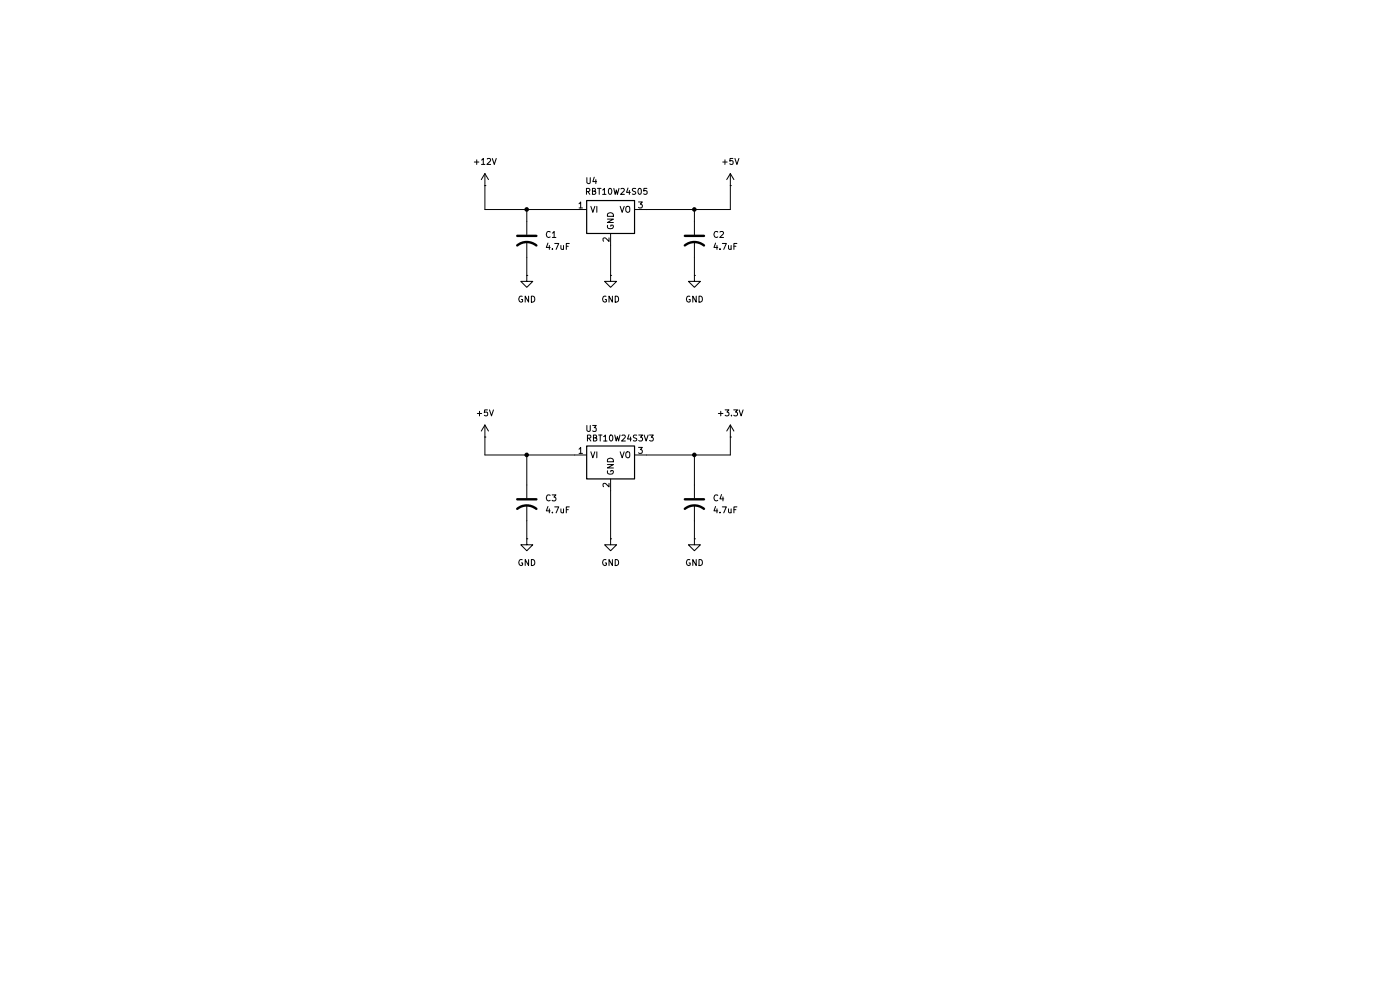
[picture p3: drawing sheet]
(kicad_sch
 (version 20250114)
 (generator "eeschema")
 (generator_version "9.0")
 (paper "A4")
 (lib_symbols
  (symbol "Device:C_US"
   (pin_numbers (hide yes))
   (pin_names
    (offset 0.254) (hide yes)) (exclude_from_sim no) (in_bom yes) (on_board yes)
   (property "Reference" "C" (at 0.635 2.54 0) (effects (font (size 1.27 1.27)) (justify left)))
   (property "Value" "C_US" (at 0.635 -2.54 0) (effects (font (size 1.27 1.27)) (justify left)))
   (property "Footprint" "" (at 0 0 0) (effects (font (size 1.27 1.27)) (hide yes)))
   (property "Datasheet" "" (at 0 0 0) (effects (font (size 1.27 1.27)) (hide yes)))
   (property "Description" "capacitor, US symbol" (at 0 0 0) (effects (font (size 1.27 1.27)) (hide yes)))
   (symbol "C_US_0_1"
    (polyline (pts (xy -2.032 0.762) (xy 2.032 0.762)) (stroke (width 0.508) (type default)) (fill (type none)))
    (arc (start -2.032 -1.27) (mid 0 -0.5572) (end 2.032 -1.27) (stroke (width 0.508) (type default)) (fill (type none))))
   (symbol "C_US_1_1"
    (pin passive line (at 0 3.81 270) (length 2.794) (name "~" (effects (font (size 1.27 1.27)))) (number "1" (effects (font (size 1.27 1.27)))))
    (pin passive line (at 0 -3.81 90) (length 3.302) (name "~" (effects (font (size 1.27 1.27)))) (number "2" (effects (font (size 1.27 1.27))))))
   (embedded_fonts no))
  (symbol "Regulator_Linear:RBT10W24S05" (exclude_from_sim no) (in_bom yes) (on_board yes)
   (property "Reference" "U" (at 0 0 0) (effects (font (size 1.27 1.27))))
   (property "Value" "" (at 0 0 0) (effects (font (size 1.27 1.27))))
   (property "Footprint" "" (at 0 0 0) (effects (font (size 1.27 1.27)) (hide yes)))
   (property "Datasheet" "" (at 0 0 0) (effects (font (size 1.27 1.27)) (hide yes)))
   (property "Description" "" (at 0 0 0) (effects (font (size 1.27 1.27)) (hide yes)))
   (symbol "RBT10W24S05_0_1"
    (rectangle (start -5.08 -1.905) (end 5.08 -8.89) (stroke (width 0.254) (type default)) (fill (type background))))
   (symbol "RBT10W24S05_1_1"
    (pin power_in line (at -7.62 -3.81 0) (length 2.54) (name "VI" (effects (font (size 1.27 1.27)))) (number "1" (effects (font (size 1.27 1.27)))))
    (pin power_in line (at 0 -11.43 90) (length 2.54) (name "GND" (effects (font (size 1.27 1.27)))) (number "2" (effects (font (size 1.27 1.27)))))
    (pin power_out line (at 7.62 -3.81 180) (length 2.54) (name "VO" (effects (font (size 1.27 1.27)))) (number "3" (effects (font (size 1.27 1.27))))))
   (embedded_fonts no))
  (symbol "Regulator_Linear:RBT10W24S3V3" (exclude_from_sim no) (in_bom yes) (on_board yes)
   (property "Reference" "U" (at 0 0 0) (effects (font (size 1.27 1.27))))
   (property "Value" "" (at 0 0 0) (effects (font (size 1.27 1.27))))
   (property "Footprint" "" (at 0 0 0) (effects (font (size 1.27 1.27)) (hide yes)))
   (property "Datasheet" "" (at 0 0 0) (effects (font (size 1.27 1.27)) (hide yes)))
   (property "Description" "" (at 0 0 0) (effects (font (size 1.27 1.27)) (hide yes)))
   (symbol "RBT10W24S3V3_0_1"
    (rectangle (start -5.08 -1.905) (end 5.08 -8.89) (stroke (width 0.254) (type default)) (fill (type background))))
   (symbol "RBT10W24S3V3_1_1"
    (pin power_in line (at -7.62 -3.81 0) (length 2.54) (name "VI" (effects (font (size 1.27 1.27)))) (number "1" (effects (font (size 1.27 1.27)))))
    (pin power_in line (at 0 -11.43 90) (length 2.54) (name "GND" (effects (font (size 1.27 1.27)))) (number "2" (effects (font (size 1.27 1.27)))))
    (pin power_out line (at 7.62 -3.81 180) (length 2.54) (name "VO" (effects (font (size 1.27 1.27)))) (number "3" (effects (font (size 1.27 1.27))))))
   (embedded_fonts no))
  (symbol "power:+12V"
   (power)
   (pin_numbers (hide yes))
   (pin_names
    (offset 0) (hide yes)) (exclude_from_sim no) (in_bom yes) (on_board yes)
   (property "Reference" "#PWR" (at 0 -3.81 0) (effects (font (size 1.27 1.27)) (hide yes)))
   (property "Value" "+12V" (at 0 3.556 0) (effects (font (size 1.27 1.27))))
   (property "Footprint" "" (at 0 0 0) (effects (font (size 1.27 1.27)) (hide yes)))
   (property "Datasheet" "" (at 0 0 0) (effects (font (size 1.27 1.27)) (hide yes)))
   (property "Description" "Power symbol creates a global label with name \"+12V\"" (at 0 0 0) (effects (font (size 1.27 1.27)) (hide yes)))
   (symbol "+12V_0_1"
    (polyline (pts (xy -0.762 1.27) (xy 0 2.54)) (stroke (width 0) (type default)) (fill (type none)))
    (polyline (pts (xy 0 2.54) (xy 0.762 1.27)) (stroke (width 0) (type default)) (fill (type none)))
    (polyline (pts (xy 0 0) (xy 0 2.54)) (stroke (width 0) (type default)) (fill (type none))))
   (symbol "+12V_1_1"
    (pin power_in line (at 0 0 90) (length 0) (name "~" (effects (font (size 1.27 1.27)))) (number "1" (effects (font (size 1.27 1.27))))))
   (embedded_fonts no))
  (symbol "power:+3.3V"
   (power)
   (pin_numbers (hide yes))
   (pin_names
    (offset 0) (hide yes)) (exclude_from_sim no) (in_bom yes) (on_board yes)
   (property "Reference" "#PWR" (at 0 -3.81 0) (effects (font (size 1.27 1.27)) (hide yes)))
   (property "Value" "+3.3V" (at 0 3.556 0) (effects (font (size 1.27 1.27))))
   (property "Footprint" "" (at 0 0 0) (effects (font (size 1.27 1.27)) (hide yes)))
   (property "Datasheet" "" (at 0 0 0) (effects (font (size 1.27 1.27)) (hide yes)))
   (property "Description" "Power symbol creates a global label with name \"+3.3V\"" (at 0 0 0) (effects (font (size 1.27 1.27)) (hide yes)))
   (symbol "+3.3V_0_1"
    (polyline (pts (xy -0.762 1.27) (xy 0 2.54)) (stroke (width 0) (type default)) (fill (type none)))
    (polyline (pts (xy 0 2.54) (xy 0.762 1.27)) (stroke (width 0) (type default)) (fill (type none)))
    (polyline (pts (xy 0 0) (xy 0 2.54)) (stroke (width 0) (type default)) (fill (type none))))
   (symbol "+3.3V_1_1"
    (pin power_in line (at 0 0 90) (length 0) (name "~" (effects (font (size 1.27 1.27)))) (number "1" (effects (font (size 1.27 1.27))))))
   (embedded_fonts no))
  (symbol "power:+5V"
   (power)
   (pin_numbers (hide yes))
   (pin_names
    (offset 0) (hide yes)) (exclude_from_sim no) (in_bom yes) (on_board yes)
   (property "Reference" "#PWR" (at 0 -3.81 0) (effects (font (size 1.27 1.27)) (hide yes)))
   (property "Value" "+5V" (at 0 3.556 0) (effects (font (size 1.27 1.27))))
   (property "Footprint" "" (at 0 0 0) (effects (font (size 1.27 1.27)) (hide yes)))
   (property "Datasheet" "" (at 0 0 0) (effects (font (size 1.27 1.27)) (hide yes)))
   (property "Description" "Power symbol creates a global label with name \"+5V\"" (at 0 0 0) (effects (font (size 1.27 1.27)) (hide yes)))
   (symbol "+5V_0_1"
    (polyline (pts (xy -0.762 1.27) (xy 0 2.54)) (stroke (width 0) (type default)) (fill (type none)))
    (polyline (pts (xy 0 2.54) (xy 0.762 1.27)) (stroke (width 0) (type default)) (fill (type none)))
    (polyline (pts (xy 0 0) (xy 0 2.54)) (stroke (width 0) (type default)) (fill (type none))))
   (symbol "+5V_1_1"
    (pin power_in line (at 0 0 90) (length 0) (name "~" (effects (font (size 1.27 1.27)))) (number "1" (effects (font (size 1.27 1.27))))))
   (embedded_fonts no))
  (symbol "power:GND"
   (power)
   (pin_numbers (hide yes))
   (pin_names
    (offset 0) (hide yes)) (exclude_from_sim no) (in_bom yes) (on_board yes)
   (property "Reference" "#PWR" (at 0 -6.35 0) (effects (font (size 1.27 1.27)) (hide yes)))
   (property "Value" "GND" (at 0 -3.81 0) (effects (font (size 1.27 1.27))))
   (property "Footprint" "" (at 0 0 0) (effects (font (size 1.27 1.27)) (hide yes)))
   (property "Datasheet" "" (at 0 0 0) (effects (font (size 1.27 1.27)) (hide yes)))
   (property "Description" "Power symbol creates a global label with name \"GND\" , ground" (at 0 0 0) (effects (font (size 1.27 1.27)) (hide yes)))
   (symbol "GND_0_1"
    (polyline (pts (xy 0 0) (xy 0 -1.27) (xy 1.27 -1.27) (xy 0 -2.54) (xy -1.27 -1.27) (xy 0 -1.27)) (stroke (width 0) (type default)) (fill (type none))))
   (symbol "GND_1_1"
    (pin power_in line (at 0 0 270) (length 0) (name "~" (effects (font (size 1.27 1.27)))) (number "1" (effects (font (size 1.27 1.27))))))
   (embedded_fonts no)))
 (junction
  (at 111.76 96.52)
  (diameter 0)
  (color 0 0 0 0))
 (junction
  (at 111.76 44.45)
  (diameter 0)
  (color 0 0 0 0))
 (junction
  (at 147.32 96.52)
  (diameter 0)
  (color 0 0 0 0))
 (junction
  (at 147.32 44.45)
  (diameter 0)
  (color 0 0 0 0))
 (wire
  (pts (xy 154.94 96.52) (xy 147.32 96.52))
  (stroke (width 0) (type default)))
 (wire
  (pts (xy 102.87 96.52) (xy 111.76 96.52))
  (stroke (width 0) (type default)))
 (wire
  (pts (xy 111.76 44.45) (xy 121.92 44.45))
  (stroke (width 0) (type default)))
 (wire
  (pts (xy 154.94 92.71) (xy 154.94 96.52))
  (stroke (width 0) (type default)))
 (wire
  (pts (xy 154.94 39.37) (xy 154.94 44.45))
  (stroke (width 0) (type default)))
 (wire
  (pts (xy 154.94 44.45) (xy 147.32 44.45))
  (stroke (width 0) (type default)))
 (wire
  (pts (xy 102.87 39.37) (xy 102.87 44.45))
  (stroke (width 0) (type default)))
 (wire
  (pts (xy 129.54 104.14) (xy 129.54 114.3))
  (stroke (width 0) (type default)))
 (wire
  (pts (xy 147.32 96.52) (xy 147.32 102.87))
  (stroke (width 0) (type default)))
 (wire
  (pts (xy 111.76 54.61) (xy 111.76 58.42))
  (stroke (width 0) (type default)))
 (wire
  (pts (xy 147.32 44.45) (xy 147.32 46.99))
  (stroke (width 0) (type default)))
 (wire
  (pts (xy 129.54 52.07) (xy 129.54 58.42))
  (stroke (width 0) (type default)))
 (wire
  (pts (xy 111.76 96.52) (xy 121.92 96.52))
  (stroke (width 0) (type default)))
 (wire
  (pts (xy 147.32 54.61) (xy 147.32 58.42))
  (stroke (width 0) (type default)))
 (wire
  (pts (xy 111.76 96.52) (xy 111.76 102.87))
  (stroke (width 0) (type default)))
 (wire
  (pts (xy 111.76 46.99) (xy 111.76 44.45))
  (stroke (width 0) (type default)))
 (wire
  (pts (xy 147.32 110.49) (xy 147.32 114.3))
  (stroke (width 0) (type default)))
 (wire
  (pts (xy 102.87 92.71) (xy 102.87 96.52))
  (stroke (width 0) (type default)))
 (wire
  (pts (xy 137.16 44.45) (xy 147.32 44.45))
  (stroke (width 0) (type default)))
 (wire
  (pts (xy 111.76 110.49) (xy 111.76 114.3))
  (stroke (width 0) (type default)))
 (wire
  (pts (xy 102.87 44.45) (xy 111.76 44.45))
  (stroke (width 0) (type default)))
 (wire
  (pts (xy 137.16 96.52) (xy 147.32 96.52))
  (stroke (width 0) (type default)))
 (symbol
  (lib_id "power:GND")
  (at 147.32 58.42 0)
  (unit 1)
  (exclude_from_sim no)
  (in_bom yes)
  (on_board yes)
  (dnp no)
  (fields_autoplaced yes)
  (property "Reference" "#PWR013" (at 147.32 64.77 0) (effects (font (size 1.27 1.27)) (hide yes)))
  (property "Value" "GND" (at 147.32 63.5 0) (effects (font (size 1.27 1.27))))
  (property "Footprint" "" (at 147.32 58.42 0) (effects (font (size 1.27 1.27)) (hide yes)))
  (property "Datasheet" "" (at 147.32 58.42 0) (effects (font (size 1.27 1.27)) (hide yes)))
  (property "Description" "Power symbol creates a global label with name \"GND\" , ground" (at 147.32 58.42 0) (effects (font (size 1.27 1.27)) (hide yes)))
  (pin "1"))
 (symbol
  (lib_id "Regulator_Linear:RBT10W24S3V3")
  (at 129.54 92.71 0)
  (unit 1)
  (exclude_from_sim no)
  (in_bom yes)
  (on_board yes)
  (dnp no)
  (property "Reference" "U3" (at 125.476 90.932 0) (effects (font (size 1.27 1.27))))
  (property "Value" "RBT10W24S3V3" (at 131.572 92.964 0) (effects (font (size 1.27 1.27))))
  (property "Footprint" "Package_SIP:SIP3_11.6x8.5mm" (at 129.54 92.71 0) (effects (font (size 1.27 1.27)) (hide yes)))
  (property "Datasheet" "" (at 129.54 92.71 0) (effects (font (size 1.27 1.27)) (hide yes)))
  (property "Description" "" (at 129.54 92.71 0) (effects (font (size 1.27 1.27)) (hide yes)))
  (pin "3")
  (pin "1")
  (pin "2"))
 (symbol
  (lib_id "Device:C_US")
  (at 111.76 106.68 0)
  (unit 1)
  (exclude_from_sim no)
  (in_bom yes)
  (on_board yes)
  (dnp no)
  (fields_autoplaced yes)
  (property "Reference" "C3" (at 115.57 105.6639 0) (effects (font (size 1.27 1.27)) (justify left)))
  (property "Value" "4.7uF" (at 115.57 108.2039 0) (effects (font (size 1.27 1.27)) (justify left)))
  (property "Footprint" "Capacitor_THT:CP_Radial_D5.0mm_P2.50mm" (at 111.76 106.68 0) (effects (font (size 1.27 1.27)) (hide yes)))
  (property "Datasheet" "" (at 111.76 106.68 0) (effects (font (size 1.27 1.27)) (hide yes)))
  (property "Description" "capacitor, US symbol" (at 111.76 106.68 0) (effects (font (size 1.27 1.27)) (hide yes)))
  (pin "1")
  (pin "2"))
 (symbol
  (lib_id "power:GND")
  (at 129.54 114.3 0)
  (unit 1)
  (exclude_from_sim no)
  (in_bom yes)
  (on_board yes)
  (dnp no)
  (fields_autoplaced yes)
  (property "Reference" "#PWR017" (at 129.54 120.65 0) (effects (font (size 1.27 1.27)) (hide yes)))
  (property "Value" "GND" (at 129.54 119.38 0) (effects (font (size 1.27 1.27))))
  (property "Footprint" "" (at 129.54 114.3 0) (effects (font (size 1.27 1.27)) (hide yes)))
  (property "Datasheet" "" (at 129.54 114.3 0) (effects (font (size 1.27 1.27)) (hide yes)))
  (property "Description" "Power symbol creates a global label with name \"GND\" , ground" (at 129.54 114.3 0) (effects (font (size 1.27 1.27)) (hide yes)))
  (pin "1"))
 (symbol
  (lib_id "Regulator_Linear:RBT10W24S05")
  (at 129.54 40.64 0)
  (unit 1)
  (exclude_from_sim no)
  (in_bom yes)
  (on_board yes)
  (dnp no)
  (property "Reference" "U4" (at 125.476 38.354 0) (effects (font (size 1.27 1.27))))
  (property "Value" "RBT10W24S05" (at 130.81 40.64 0) (effects (font (size 1.27 1.27))))
  (property "Footprint" "Package_SIP:SIP3_11.6x8.5mm" (at 129.54 40.64 0) (effects (font (size 1.27 1.27)) (hide yes)))
  (property "Datasheet" "" (at 129.54 40.64 0) (effects (font (size 1.27 1.27)) (hide yes)))
  (property "Description" "" (at 129.54 40.64 0) (effects (font (size 1.27 1.27)) (hide yes)))
  (pin "1")
  (pin "2")
  (pin "3"))
 (symbol
  (lib_id "Device:C_US")
  (at 147.32 50.8 0)
  (unit 1)
  (exclude_from_sim no)
  (in_bom yes)
  (on_board yes)
  (dnp no)
  (fields_autoplaced yes)
  (property "Reference" "C2" (at 151.13 49.7839 0) (effects (font (size 1.27 1.27)) (justify left)))
  (property "Value" "4.7uF" (at 151.13 52.3239 0) (effects (font (size 1.27 1.27)) (justify left)))
  (property "Footprint" "Capacitor_THT:CP_Radial_D5.0mm_P2.50mm" (at 147.32 50.8 0) (effects (font (size 1.27 1.27)) (hide yes)))
  (property "Datasheet" "" (at 147.32 50.8 0) (effects (font (size 1.27 1.27)) (hide yes)))
  (property "Description" "capacitor, US symbol" (at 147.32 50.8 0) (effects (font (size 1.27 1.27)) (hide yes)))
  (pin "1")
  (pin "2"))
 (symbol
  (lib_id "Device:C_US")
  (at 147.32 106.68 0)
  (unit 1)
  (exclude_from_sim no)
  (in_bom yes)
  (on_board yes)
  (dnp no)
  (fields_autoplaced yes)
  (property "Reference" "C4" (at 151.13 105.6639 0) (effects (font (size 1.27 1.27)) (justify left)))
  (property "Value" "4.7uF" (at 151.13 108.2039 0) (effects (font (size 1.27 1.27)) (justify left)))
  (property "Footprint" "Capacitor_THT:CP_Radial_D5.0mm_P2.50mm" (at 147.32 106.68 0) (effects (font (size 1.27 1.27)) (hide yes)))
  (property "Datasheet" "" (at 147.32 106.68 0) (effects (font (size 1.27 1.27)) (hide yes)))
  (property "Description" "capacitor, US symbol" (at 147.32 106.68 0) (effects (font (size 1.27 1.27)) (hide yes)))
  (pin "1")
  (pin "2"))
 (symbol
  (lib_id "power:+3.3V")
  (at 154.94 92.71 0)
  (unit 1)
  (exclude_from_sim no)
  (in_bom yes)
  (on_board yes)
  (dnp no)
  (fields_autoplaced yes)
  (property "Reference" "#PWR09" (at 154.94 96.52 0) (effects (font (size 1.27 1.27)) (hide yes)))
  (property "Value" "+3.3V" (at 154.94 87.63 0) (effects (font (size 1.27 1.27))))
  (property "Footprint" "" (at 154.94 92.71 0) (effects (font (size 1.27 1.27)) (hide yes)))
  (property "Datasheet" "" (at 154.94 92.71 0) (effects (font (size 1.27 1.27)) (hide yes)))
  (property "Description" "Power symbol creates a global label with name \"+3.3V\"" (at 154.94 92.71 0) (effects (font (size 1.27 1.27)) (hide yes)))
  (pin "1"))
 (symbol
  (lib_id "power:GND")
  (at 111.76 58.42 0)
  (unit 1)
  (exclude_from_sim no)
  (in_bom yes)
  (on_board yes)
  (dnp no)
  (fields_autoplaced yes)
  (property "Reference" "#PWR011" (at 111.76 64.77 0) (effects (font (size 1.27 1.27)) (hide yes)))
  (property "Value" "GND" (at 111.76 63.5 0) (effects (font (size 1.27 1.27))))
  (property "Footprint" "" (at 111.76 58.42 0) (effects (font (size 1.27 1.27)) (hide yes)))
  (property "Datasheet" "" (at 111.76 58.42 0) (effects (font (size 1.27 1.27)) (hide yes)))
  (property "Description" "Power symbol creates a global label with name \"GND\" , ground" (at 111.76 58.42 0) (effects (font (size 1.27 1.27)) (hide yes)))
  (pin "1"))
 (symbol
  (lib_id "power:+5V")
  (at 154.94 39.37 0)
  (unit 1)
  (exclude_from_sim no)
  (in_bom yes)
  (on_board yes)
  (dnp no)
  (fields_autoplaced yes)
  (property "Reference" "#PWR08" (at 154.94 43.18 0) (effects (font (size 1.27 1.27)) (hide yes)))
  (property "Value" "+5V" (at 154.94 34.29 0) (effects (font (size 1.27 1.27))))
  (property "Footprint" "" (at 154.94 39.37 0) (effects (font (size 1.27 1.27)) (hide yes)))
  (property "Datasheet" "" (at 154.94 39.37 0) (effects (font (size 1.27 1.27)) (hide yes)))
  (property "Description" "Power symbol creates a global label with name \"+5V\"" (at 154.94 39.37 0) (effects (font (size 1.27 1.27)) (hide yes)))
  (pin "1"))
 (symbol
  (lib_id "Device:C_US")
  (at 111.76 50.8 0)
  (unit 1)
  (exclude_from_sim no)
  (in_bom yes)
  (on_board yes)
  (dnp no)
  (fields_autoplaced yes)
  (property "Reference" "C1" (at 115.57 49.7839 0) (effects (font (size 1.27 1.27)) (justify left)))
  (property "Value" "4.7uF" (at 115.57 52.3239 0) (effects (font (size 1.27 1.27)) (justify left)))
  (property "Footprint" "Capacitor_THT:CP_Radial_D5.0mm_P2.50mm" (at 111.76 50.8 0) (effects (font (size 1.27 1.27)) (hide yes)))
  (property "Datasheet" "" (at 111.76 50.8 0) (effects (font (size 1.27 1.27)) (hide yes)))
  (property "Description" "capacitor, US symbol" (at 111.76 50.8 0) (effects (font (size 1.27 1.27)) (hide yes)))
  (pin "1")
  (pin "2"))
 (symbol
  (lib_id "power:GND")
  (at 129.54 58.42 0)
  (unit 1)
  (exclude_from_sim no)
  (in_bom yes)
  (on_board yes)
  (dnp no)
  (fields_autoplaced yes)
  (property "Reference" "#PWR012" (at 129.54 64.77 0) (effects (font (size 1.27 1.27)) (hide yes)))
  (property "Value" "GND" (at 129.54 63.5 0) (effects (font (size 1.27 1.27))))
  (property "Footprint" "" (at 129.54 58.42 0) (effects (font (size 1.27 1.27)) (hide yes)))
  (property "Datasheet" "" (at 129.54 58.42 0) (effects (font (size 1.27 1.27)) (hide yes)))
  (property "Description" "Power symbol creates a global label with name \"GND\" , ground" (at 129.54 58.42 0) (effects (font (size 1.27 1.27)) (hide yes)))
  (pin "1"))
 (symbol
  (lib_id "power:+5V")
  (at 102.87 92.71 0)
  (unit 1)
  (exclude_from_sim no)
  (in_bom yes)
  (on_board yes)
  (dnp no)
  (fields_autoplaced yes)
  (property "Reference" "#PWR018" (at 102.87 96.52 0) (effects (font (size 1.27 1.27)) (hide yes)))
  (property "Value" "+5V" (at 102.87 87.63 0) (effects (font (size 1.27 1.27))))
  (property "Footprint" "" (at 102.87 92.71 0) (effects (font (size 1.27 1.27)) (hide yes)))
  (property "Datasheet" "" (at 102.87 92.71 0) (effects (font (size 1.27 1.27)) (hide yes)))
  (property "Description" "Power symbol creates a global label with name \"+5V\"" (at 102.87 92.71 0) (effects (font (size 1.27 1.27)) (hide yes)))
  (pin "1"))
 (symbol
  (lib_id "power:+12V")
  (at 102.87 39.37 0)
  (unit 1)
  (exclude_from_sim no)
  (in_bom yes)
  (on_board yes)
  (dnp no)
  (fields_autoplaced yes)
  (property "Reference" "#PWR014" (at 102.87 43.18 0) (effects (font (size 1.27 1.27)) (hide yes)))
  (property "Value" "+12V" (at 102.87 34.29 0) (effects (font (size 1.27 1.27))))
  (property "Footprint" "" (at 102.87 39.37 0) (effects (font (size 1.27 1.27)) (hide yes)))
  (property "Datasheet" "" (at 102.87 39.37 0) (effects (font (size 1.27 1.27)) (hide yes)))
  (property "Description" "Power symbol creates a global label with name \"+12V\"" (at 102.87 39.37 0) (effects (font (size 1.27 1.27)) (hide yes)))
  (pin "1"))
 (symbol
  (lib_id "power:GND")
  (at 111.76 114.3 0)
  (unit 1)
  (exclude_from_sim no)
  (in_bom yes)
  (on_board yes)
  (dnp no)
  (fields_autoplaced yes)
  (property "Reference" "#PWR015" (at 111.76 120.65 0) (effects (font (size 1.27 1.27)) (hide yes)))
  (property "Value" "GND" (at 111.76 119.38 0) (effects (font (size 1.27 1.27))))
  (property "Footprint" "" (at 111.76 114.3 0) (effects (font (size 1.27 1.27)) (hide yes)))
  (property "Datasheet" "" (at 111.76 114.3 0) (effects (font (size 1.27 1.27)) (hide yes)))
  (property "Description" "Power symbol creates a global label with name \"GND\" , ground" (at 111.76 114.3 0) (effects (font (size 1.27 1.27)) (hide yes)))
  (pin "1"))
 (symbol
  (lib_id "power:GND")
  (at 147.32 114.3 0)
  (unit 1)
  (exclude_from_sim no)
  (in_bom yes)
  (on_board yes)
  (dnp no)
  (fields_autoplaced yes)
  (property "Reference" "#PWR016" (at 147.32 120.65 0) (effects (font (size 1.27 1.27)) (hide yes)))
  (property "Value" "GND" (at 147.32 119.38 0) (effects (font (size 1.27 1.27))))
  (property "Footprint" "" (at 147.32 114.3 0) (effects (font (size 1.27 1.27)) (hide yes)))
  (property "Datasheet" "" (at 147.32 114.3 0) (effects (font (size 1.27 1.27)) (hide yes)))
  (property "Description" "Power symbol creates a global label with name \"GND\" , ground" (at 147.32 114.3 0) (effects (font (size 1.27 1.27)) (hide yes)))
  (pin "1")))
